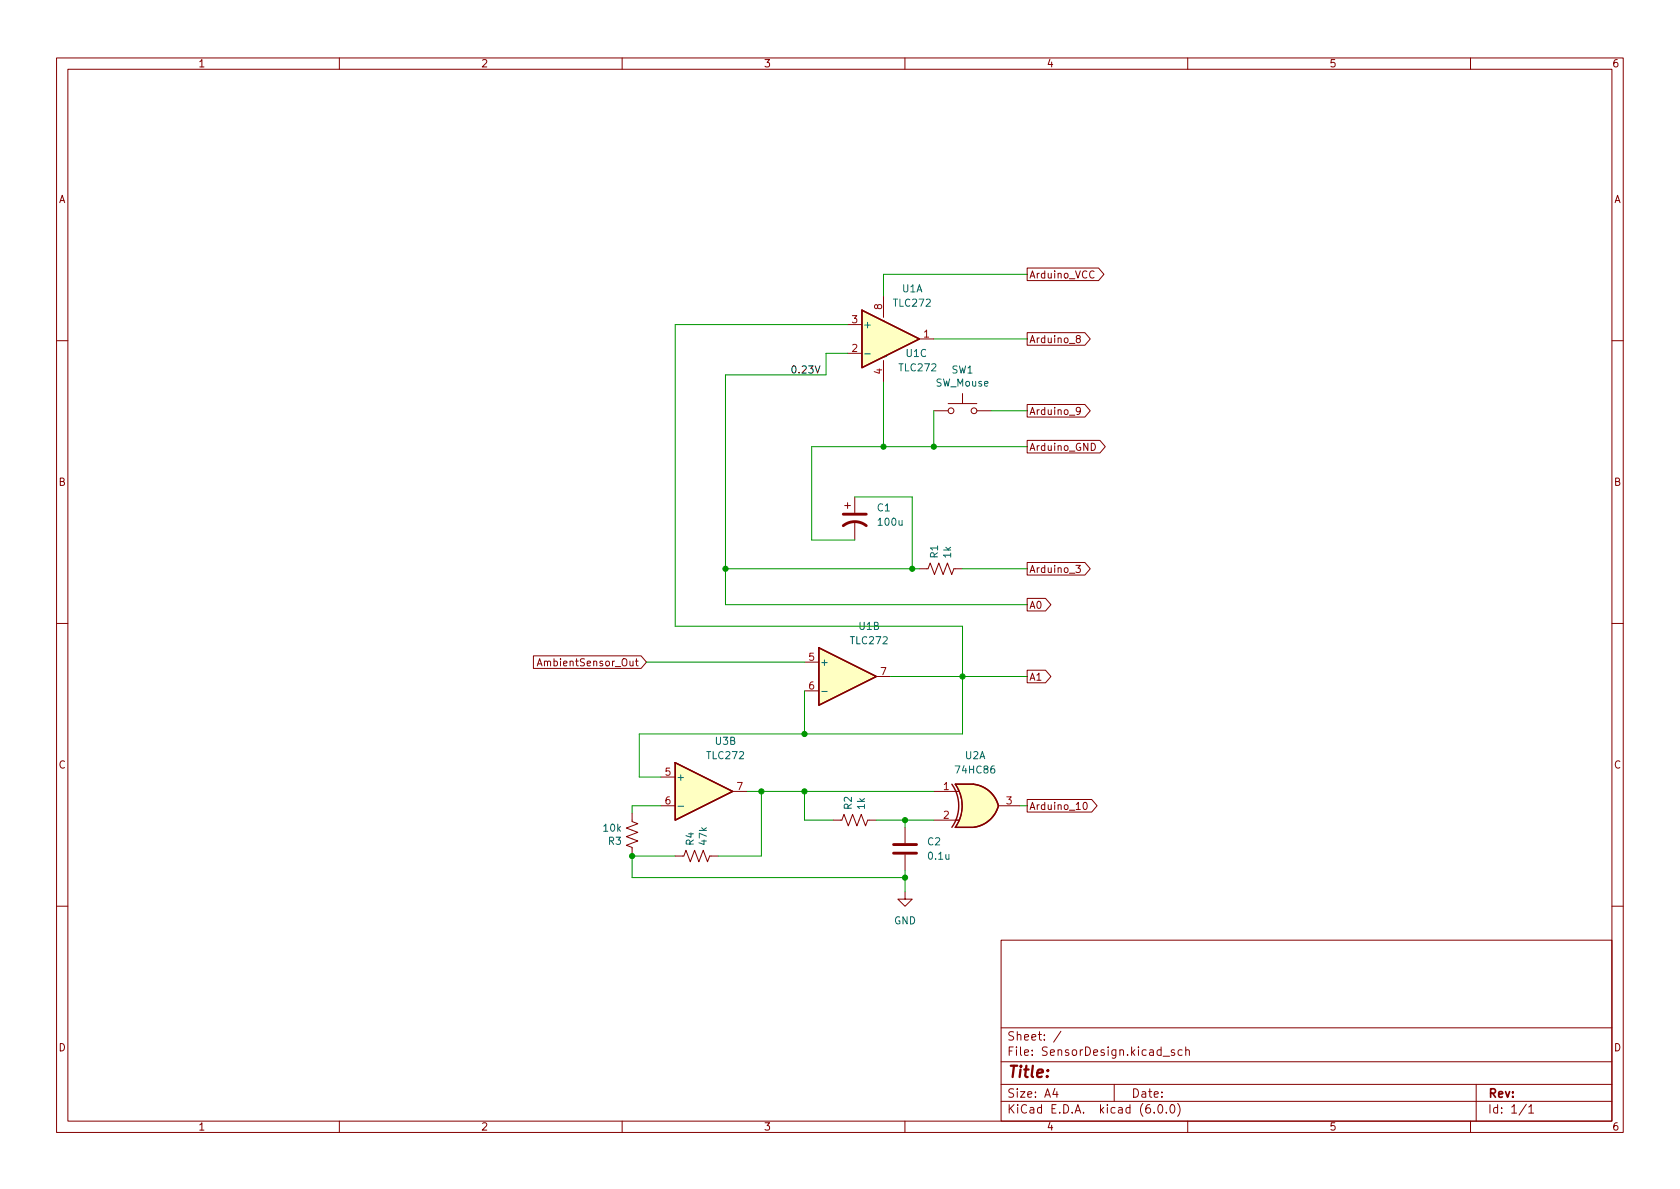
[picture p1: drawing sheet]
<svg xmlns="http://www.w3.org/2000/svg" width="297mm" height="210mm" viewBox="0 0 297 210" stroke-linecap="round" stroke-linejoin="round" font-family="sans-serif">
<g fill="none" stroke="#840000" stroke-width=".18">
<path d="M10 10.2h277v190.1h-277zM12 12.2h273v186.1h-273zM60 10.2v2M110 10.2v2M160 10.2v2M210 10.2v2M260 10.2v2M149.9 57.4h2.5M156.2 52.3v3.8M162.6 59.9h2.5M181.6 47.4h12.6l1 1.1-1 1.1h-12.6zM181.6 58.8h10.2l1 1.1-1 1.1h-10.2z"/>
<path d="M190.5 59.9l-.2-.3v-.1l.2-.2 .4 .1 .1 .2v.2l-.6 .1-.1 .2v.3l.2 .2h.3l.2-.2v-.4l-.2-.1M193.4 48a.6 .6 0 0 0-.8 .4 .6 .6 0 0 0 .6 .8l.2-.1M10 60.2h2M149.9 62.5h2.5M156.2 63.7v3.9M165.1 72.6h2.5M167.6 71.4h5.1M170.2 69.6v1.8M172.7 72.6h2.6M181.6 71.5h10.2l1 1.1-1 1.1h-10.2zM181.6 77.9h12.9l.9 1.1-.9 1.1h-12.9zM191 72.6l-.2 .2h-.3l-.2-.2 .1-.5 .4-.1 .2 .2a.84 .84 0 0 1-.3 1.1h-.3"/>
<path d="M192.9 78.4a.64 .64 0 0 1 .8 .6 .64 .64 0 0 1-.8 .7zM285 60.2h2M149.4 89.4h1M149.9 88.9v1M151.1 87.9v2.8M151.1 92.2v3.3M181.6 99.5h10.2l1 1.1-1 1.1h-10.2zM190.2 100h.8l-.4 .5 .4 .1v.5l-.2 .1-.6-.1M10 110.2h2M94.3 116h19l1 1.1-1 1.1h-19zM95 117.8l.4-1.3 .4 1.3M95.1 117.4h.6"/>
<path d="M112.3 116.9h.5M112.5 116.5v1.1l.3 .2M142.2 117.1h2.6M154.9 119.6h2.6M162.6 100.6h1.5l.4-1 .7 2 .8-2 .8 2 .7-2 .8 2 .4-1h1.5M181.6 118.5h3.3l.9 1.1-.9 1.1h-3.3zM181.6 105.8h3.3l.9 1.1-.9 1.1h-3.3zM285 110.2h2M116.8 137.4h2.6M129.5 139.9h2.6M142.2 122.2h2.6M165.1 139.9h4.4"/>
<path d="M172.1 138.7h-3.2a6.6 6.6 0 0 1 0 7.6h3.2M111.8 143.8v1.5l1 .4-2.1 .7 2.1 .8-2.1 .7 2.1 .8-2.1 .8 1.1 .4v1.5M116.8 142.5h2.6M119.4 151.4h1.5l.4-1 .7 2 .8-2 .8 2 .7-2 .8 2 .4-1h1.5M147.3 145h1.5l.4-1 .8 2 .7-2 .8 2 .8-2 .7 2 .4-1h1.5M160 157.7v1.3h1.3l-1.3 1.3-1.3-1.3h1.3M160 146.3v2.8M160 151.1v2.8M165.1 145h4.4M176.5 142.5h3.8M181.6 141.4h11.4l1 1.1-1 1.1h-11.4zM191.7 141.9h.1a.68 .68 0 0 1 .4 .6 .68 .68 0 0 1-.4 .7 .84 .84 0 0 1-.1-1.3z"/>
<path d="M10 160.2h2M177 166.3h108v32h-108zM285 160.2h2M60 198.3v2M110 198.3v2M160 198.3v2M177 194.8h108M177 191.8h108M177 187.8h108M177 181.8h108M186.5 192.5l-.4 1h1M186.9 193v1"/>
<path d="M187.6 182.4l-1.3 1.9M197 191.8v3M204.1 196.7v.1M204.9 195.4l.2-.1a.81 .81 0 0 1 .6 .7 .81 .81 0 0 1-.3 .8h-.2a.81 .81 0 0 1-.6-.6 .81 .81 0 0 1 .3-.8zM205.6 186.8h1.2M206.2 196.7v.1M207.1 195.4l.1-.1a.81 .81 0 0 1 .6 .7 .81 .81 0 0 1-.3 .8h-.1a.81 .81 0 0 1-.6-.6 .81 .81 0 0 1 .3-.8zM207.6 185.7l-.3-.1-.2 .2v.3l.5 .1v.4h-.5M208.2 195.1a1.72 1.72 0 0 1 0 2.3M209 185.7l-.4-.1-.3 .3v.4l.1 .3h.6M209.6 185.8l.3-.2 .3 .1 .1 .9M209.6 185.1v1.5"/>
<path d="M210 198.3v2M260 198.3v2M261 191.8v6.5M269.9 195.3l-1.3 1.9M270.3 195.8l.4-.5v1.5M270.3 196.8h.9"/>
<circle cx="168.1" cy="72.6" r=".51"/>
<circle cx="172.2" cy="72.6" r=".51"/>
</g>
<path d="M152.9 62.6h1M155.5 62.6l1.3 .4-1.3 .4M156.3 61.2v1M145.3 122.3h1M119.9 142.6h1" fill="none" stroke="#006464" stroke-width=".18"/>
<path d="M149.1 93a3.3 3.3 0 0 1 4.1 0M149.1 90.9h4.1M158 150.9h4.1M158 149.3h4.1" fill="none" stroke="#840000" stroke-width=".51"/>
<g fill="#ffffc2" stroke="#ffffc2" stroke-width=".18">
<path d="M144.8 114.5l10.1 5.1-10.1 5.1z"/>
<path d="M152.4 54.9l10.2 5-10.2 5.1z"/>
<path d="M171.5 141.1l5 1.4a5.2 5.2 0 0 1-4.4 3.8z"/>
<path d="M168.9 146.3h3.2z"/>
<path d="M168.9 138.7h3.2z"/>
<path d="M168.9 138.7h3.2v7.6h-3.2a6.7 6.7 0 0 0 0-7.6z"/>
<path d="M172.1 138.7a5.1 5.1 0 0 1 4.4 3.8l-4.9 1.3z"/>
<path d="M119.4 134.9l10.1 5-10.1 5.1z"/>
</g>
<path d="M152.4 54.9l10.2 5-10.2 5.1zM144.8 114.5l10.1 5.1-10.1 5.1zM119.4 134.9l10.1 5-10.1 5.1zM168.3 138.7a6.6 6.6 0 0 1 0 7.6M172.1 138.7h-3.2a6.6 6.6 0 0 1 0 7.6h3.2M172.1 138.7a5.1 5.1 0 0 1 4.4 3.8 5.2 5.2 0 0 1-4.4 3.8" fill="none" stroke="#840000" stroke-width=".25"/>
<path d="M144.1 64.7l.5 1.3 .4-1.3" fill="none" stroke="#0f0f0f" stroke-width=".18"/>
<g fill="none" stroke="#009600" stroke-width=".18">
<path d="M149.9 57.4h-30.5v53.3h50.8v19.1h-57.2v7.6h3.8M165.1 59.9h16.5M181.6 48.5h-25.4v3.8M149.9 62.5h-3.9v3.8h-17.7v40.6h53.3M156.2 67.6v11.4M165.1 72.6v6.4M175.3 72.6h6.3M181.6 79h-38.1v16.5h7.6M151.1 87.9h10.2v12.7M114.3 117.1h27.9M128.3 100.6h34.3M157.5 119.6h24.1"/>
<path d="M170.2 100.6h11.4M132.1 139.9h33M134.6 139.9v11.5h-7.6M142.2 122.2v7.6M142.2 139.9v5.1h5.1M116.8 142.5h-5v1.3M119.4 151.4h-7.6v3.8h48.2M154.9 145h10.2M160 145v1.3M160 153.9v3.8M180.3 142.5h1.3"/>
</g>
<g fill="#009600" stroke="#009600" stroke-width=".18">
<circle cx="128.3" cy="100.6" r=".46"/>
<circle cx="161.3" cy="100.6" r=".46"/>
<circle cx="156.2" cy="79" r=".46"/>
<circle cx="165.1" cy="79" r=".46"/>
<circle cx="142.2" cy="139.9" r=".46"/>
<circle cx="142.2" cy="129.8" r=".46"/>
<circle cx="170.2" cy="119.6" r=".46"/>
<circle cx="160" cy="145" r=".46"/>
<circle cx="160" cy="155.2" r=".46"/>
<circle cx="111.8" cy="151.4" r=".46"/>
<circle cx="134.6" cy="139.9" r=".46"/>
</g>
<text font-size="2.8" fill="#840000" x="178" y="190.6">Title:</text>
<g font-size="2.1" fill="#840000">
<text x="178" y="184">Sheet: /</text>
<text x="178" y="186.7">File: SensorDesign.kicad_sch</text>
<text x="178" y="196.9">KiCad E.D.A. kicad (6.0.0)</text>
<text x="178" y="194.1">Size: A4</text>
<text x="200" y="194.1">Date:</text>
<text x="263" y="194.1">Rev:</text>
<text x="263" y="196.9">Id: 1/1</text>
</g>
<g font-size="1.8" fill="#840000">
<text x="35" y="11.9">1</text>
<text x="85" y="11.9">2</text>
<text x="135" y="11.9">3</text>
<text x="185" y="11.9">4</text>
<text x="235" y="11.9">5</text>
<text x="285" y="11.9">6</text>
<text x="10.3" y="35.9">A</text>
<text x="285.3" y="35.9">A</text>
<text x="181.9" y="49.2">Arduino_VCC</text>
<text x="181.9" y="60.7">Arduino_8</text>
<text x="181.9" y="73.4">Arduino_9</text>
<text x="181.9" y="79.7">Arduino_GND</text>
<text x="10.3" y="85.9">B</text>
<text x="285.3" y="85.9">B</text>
<text x="181.9" y="101.3">Arduino_3</text>
<text x="181.9" y="107.7">A0</text>
<text x="95.9" y="117.8">AmbientSensor_Out</text>
<text x="181.9" y="120.4">A1</text>
<text x="10.3" y="135.9">C</text>
<text x="285.3" y="135.9">C</text>
<text x="181.9" y="143.2">Arduino_10</text>
<text x="10.3" y="185.9">D</text>
<text x="285.3" y="185.9">D</text>
<text x="35" y="199.9">1</text>
<text x="85" y="199.9">2</text>
<text x="135" y="199.9">3</text>
<text x="185" y="199.9">4</text>
<text x="235" y="199.9">5</text>
<text x="285" y="199.9">6</text>
</g>
<g font-size="1.8" fill="#006464">
<text x="159.5" y="51.7">U1A</text>
<text x="152.5" y="58">+</text>
<text x="156.8" y="58.5" transform="rotate(-90 156.8 58.5)">V+</text>
<text x="158.1" y="54.2">TLC272</text>
<text x="159.1" y="65.7">TLC272</text>
<text x="160.2" y="63.1">U1C</text>
<text x="165.5" y="68.3">SW_Mouse</text>
<text x="168.3" y="66">SW1</text>
<text x="155.1" y="90.4">C1</text>
<text x="155.4" y="93">100u</text>
<text x="165.8" y="98.7" transform="rotate(-90 165.8 98.7)">R1</text>
<text x="168.1" y="98.6" transform="rotate(-90 168.1 98.6)">1k</text>
<text x="150.5" y="113.9">TLC272</text>
<text x="151.9" y="111.4">U1B</text>
<text x="144.9" y="117.7">+</text>
<text x="126.5" y="131.7">U3B</text>
<text x="125.1" y="134.2">TLC272</text>
<text x="169.2" y="136.8">74HC86</text>
<text x="170.6" y="134.2">U2A</text>
<text x="119.5" y="138">+</text>
<text x="150.6" y="143.1" transform="rotate(-90 150.6 143.1)">R2</text>
<text x="152.9" y="143.1" transform="rotate(-90 152.9 143.1)">1k</text>
<text x="106.8" y="147.1">10k</text>
<text x="107.6" y="149.4">R3</text>
<text x="122.7" y="149.5" transform="rotate(-90 122.7 149.5)">R4</text>
<text x="125" y="149.3" transform="rotate(-90 125 149.3)">47k</text>
<text x="164" y="149.5">C2</text>
<text x="164.2" y="152">0.1u</text>
<text x="158.1" y="163.4">GND</text>
</g>
<g font-size="1.8" fill="#a90000">
<text x="150.6" y="57.1">3</text>
<text x="156" y="54.7" transform="rotate(-90 156 54.7)">8</text>
<text x="163.3" y="59.7">1</text>
<text x="150.6" y="62.2">2</text>
<text x="156" y="66.1" transform="rotate(-90 156 66.1)">4</text>
<text x="143" y="116.8">5</text>
<text x="155.7" y="119.4">7</text>
<text x="143" y="121.9">6</text>
<text x="117.6" y="137.2">5</text>
<text x="117.6" y="142.2">6</text>
<text x="130.3" y="139.7">7</text>
<text x="166.8" y="139.7">1</text>
<text x="177.9" y="142.2">3</text>
<text x="166.8" y="144.8">2</text>
</g>
<text font-size="1.8" fill="#0f0f0f" x="139.7" y="66">0.23V</text>
</svg>
